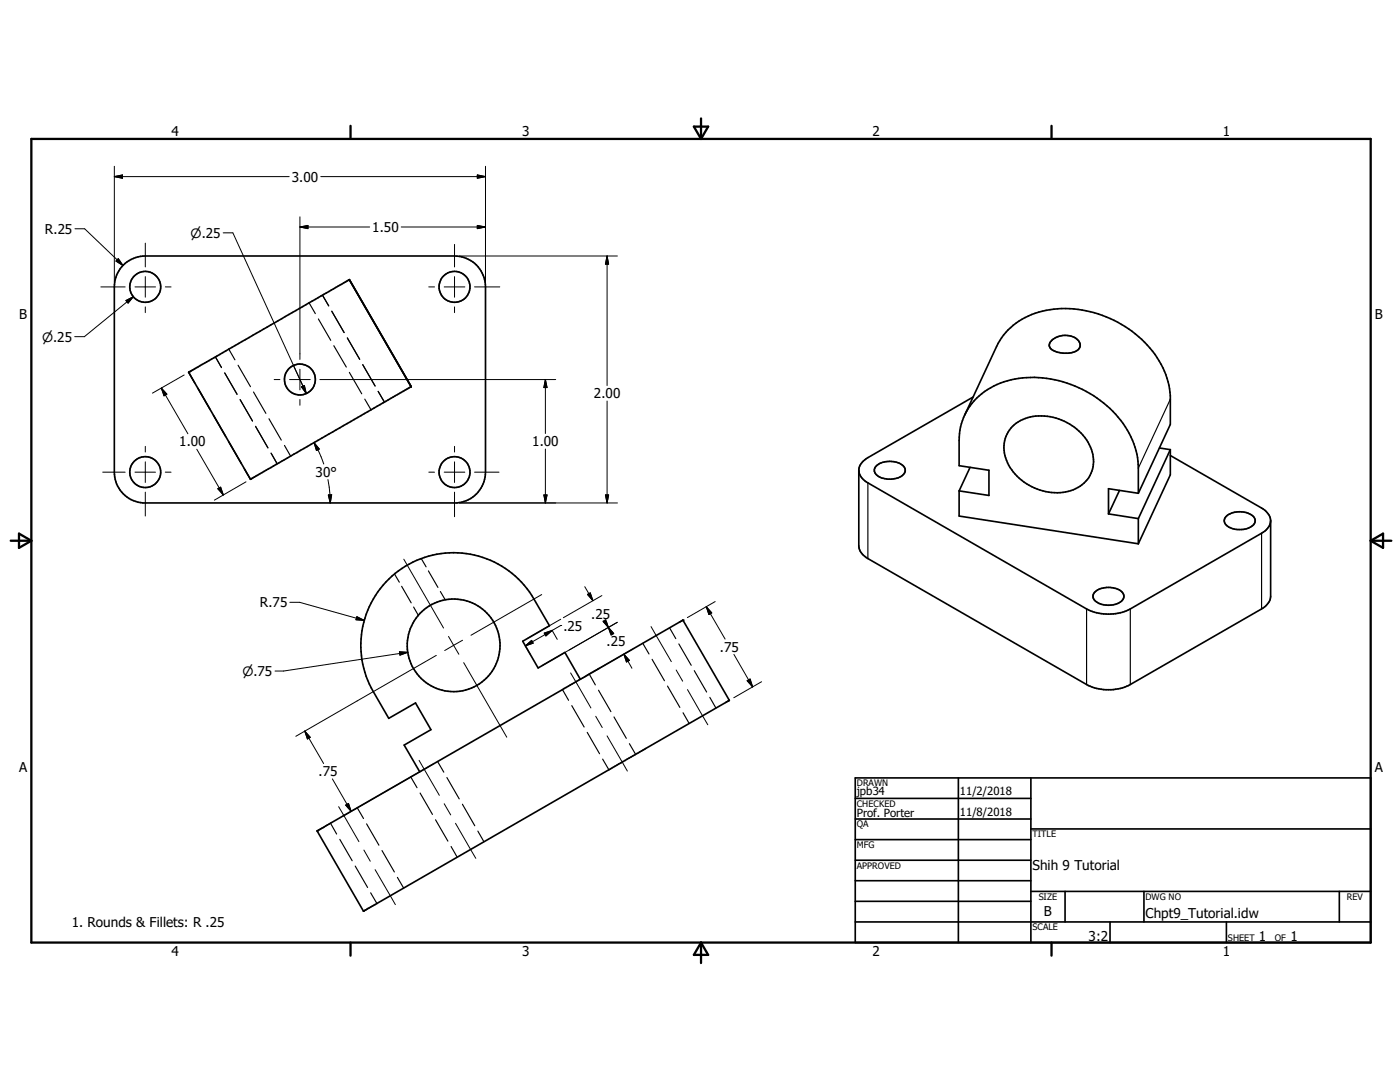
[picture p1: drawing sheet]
<svg xmlns="http://www.w3.org/2000/svg" width="279mm" height="216mm" viewBox="0 0 279 216" stroke-linecap="round" stroke-linejoin="round" font-family="sans-serif">
<g fill="none" stroke="#000" stroke-width=".33">
<path d="M24.6 52.9a6.4 6.4 0 0 1 4.4-1.8h61.7a6.2 6.2 0 0 1 6.2 6.2v36.9a6.2 6.2 0 0 1-5.7 6.2h-62.7a6.2 6.2 0 0 1-5.7-6.2v-36.9a6.1 6.1 0 0 1 1.8-4.4zM37.6 74.3l32.1-18.5 12.4 21.4-32.1 18.4zM194.2 79.2l-21 12.1a3.2 3.2 0 0 0-1.8 2.5M209.9 67.9a3.9 3.9 0 0 1 5.4 .2 1.4 1.4 0 0 1-1 2.2 6 6 0 0 1-3.7-.2 1.22 1.22 0 0 1-1-.7 1.22 1.22 0 0 1 .1-1.3zM50 95.6h.1M171.4 93.8v15.1a3.2 3.2 0 0 0 1.8 2.6l43.6 25.1a9.6 9.6 0 0 0 8.8 0l26.2-15.1a3.2 3.2 0 0 0 1.8-2.5v-15.1M171.4 93.8a3.1 3.1 0 0 0 1.8 2.5l43.6 25.2a9.7 9.7 0 0 0 8.8 0l26.2-15.1a3.1 3.1 0 0 0 1.8-2.5M175 92.9a4.4 4.4 0 0 1 5.5 .3 1.67 1.67 0 0 1-1.6 2.2 3.9 3.9 0 0 1-4.3-1.2l-.1-.6zM191.4 97.9l6 1v-5.1l-6-.9v-5a12.3 12.3 0 0 1 9.7-11.9 22.3 22.3 0 0 1 22.1 7.3 15.9 15.9 0 0 1 4 10.1v5M191.4 97.9v5.1l35.8 5.5M192.5 82.9l6.4-13.8a14.1 14.1 0 0 1 12.2-7.5 22.3 22.3 0 0 1 21 11.8 15.2 15.2 0 0 1 1.5 5.6v5.7l-6.4 13.7M193.6 93.2l-2.2 4.7"/>
<path d="M202.1 85.1a9.3 9.3 0 0 1 10.9-.8 8.9 8.9 0 0 1 5.1 8.8 6.8 6.8 0 0 1-7.1 5.2 10.9 10.9 0 0 1-10.5-7.4 6.1 6.1 0 0 1 1.6-5.8zM223.4 97.9l-2.2 4.6M227.2 98.4l-6-.9v5M231.4 89.4l2.2 .3M233.6 89.7v5l-6.4 13.8M233.6 89.7l-6.4 13.8M233.6 90.9l18.2 10.5a3.2 3.2 0 0 1 1.8 2.5M218.4 118.2a4.4 4.4 0 0 1 5.6 0 1.38 1.38 0 0 1-.9 2.2 4.2 4.2 0 0 1-4.8-.8l-.2-.6zM221.2 102.5l6 1M227.2 103.5v5M244.6 103.1a4.2 4.2 0 0 1 5.7 .2 1.37 1.37 0 0 1-1 2 4.2 4.2 0 0 1-4.8-.8l-.2-.6zM115.8 135.5l-3.1-5.3-5.3 3.1-3.1-5.3 5.4-3.1-3.1-5.4a18.5 18.5 0 0 0-25.3-6.7 18.5 18.5 0 0 0-6.8 25.2l3.1 5.3 5.3-3 3.1 5.3-5.3 3.1 3.1 5.3"/>
<path d="M145.5 139.7v.1M145.5 139.8l-73 42M145.5 139.7l-9.2-16-71 40.9-2 1.2 9.2 16M170.7 159.3h35M170.7 155.2h102.9v32.9h-102.9zM191.3 155.2v32.9M205.7 155.2v32.9M170.7 163.4h35M170.7 167.5h35M170.7 171.6h35M170.7 175.7h35M170.7 179.9h35"/>
<path d="M205.7 165.4h67.9M205.7 177.9h67.9M212.6 177.9v6.1M228.3 177.9v6.1M267.3 177.9v6.1M72.5 181.8h.1M170.7 184h102.9M221.5 184v4.1M244.8 184v4.1"/>
<circle cx="29" cy="57.2" r="3.1"/>
<circle cx="90.7" cy="57.2" r="3.1"/>
<circle cx="59.8" cy="75.7" r="3.1"/>
<circle cx="29" cy="94.2" r="3.1"/>
<circle cx="90.7" cy="94.2" r="3.1"/>
<circle cx="90.5" cy="128.8" r="9.2"/>
</g>
<g fill="#000">
<circle cx="37.6" cy="74.3" r=".17"/>
<circle cx="136.3" cy="123.7" r=".17"/>
<circle cx="63.3" cy="165.8" r=".17"/>
</g>
<g fill="none" stroke="#000" stroke-width=".23">
<path d="M64.4 58.9l1.2 2.1M37.6 74.3l1.3 2.1M39.5 77.5l2.5 4.3M43 71.2l1.2 2.1M44.8 74.4l2.5 4.3M45.7 69.7l1.2 2.1M47.5 72.9l2.5 4.3M47.9 79.7l2.5 4.3M50.6 78.2l2.5 4.3M61.7 60.4l1.2 2.2M63.5 63.6l2.5 4.3M66.2 62.1l2.5 4.3"/>
<path d="M66.6 69l2.5 4.2M69.3 67.4l2.5 4.3M69.7 74.3l2.5 4.3M72.4 72.8l2.5 4.2M72.8 79.6l1.2 2.2M75.5 78.1l1.2 2.1M233.6 79.7l-6.4 13.7M42.6 82.8l2.4 4.3M45.7 88.2l2.4 4.2M48.7 93.5l1.3 2.1M51 85.1l2.5 4.3M53.7 83.6l2.4 4.2"/>
<path d="M54.1 90.4l1.2 2.2M56.8 88.9l1.2 2.1M173.2 96.3v15.2M78.7 114.5l1 1.7M80.2 117l1.9 3.3M84.1 111.5l.9 1.6M85.5 113.9l1.9 3.3M87.9 118l1 1.7M251.8 106.4v15.1M82.5 121.1l1 1.7M112.3 137.6l1.2 2.1M117.6 134.5l1.2 2.2"/>
<path d="M119.5 137.7l2.4 4.3M128.3 128.4l1.2 2.1M130.1 131.6l2.5 4.2M133.2 136.9l2.5 4.3M133.6 125.3l1.3 2.1M135.5 128.5l2.4 4.3M138.6 133.8l2.4 4.3M141.7 139.2l1.2 2.1M216.8 121.5v15.1M225.6 121.5v15.1M82 155l1.2 2.2M83.8 158.2l2.5 4.3"/>
<path d="M87.3 151.9l1.3 2.2M89.2 155.1l2.4 4.3M114.1 140.8l2.5 4.3M117.2 146.1l2.5 4.3M120.3 151.5l1.2 2.1M122.5 143.1l2.5 4.2M125.6 148.4l1.3 2.1M136.3 142.2l1.2 2.2M66 164.3l1.2 2.1M67.8 167.5l2.5 4.3M70.9 172.8l2.5 4.3M71.3 161.2l1.2 2.1"/>
<path d="M73.2 164.4l2.4 4.3M74 178.1l1.2 2.2M76.2 169.7l2.5 4.3M79.3 175.1l1.3 2.1M86.9 163.6l2.5 4.2M90 168.9l1.2 2.1M92.3 160.5l2.5 4.3M95.4 165.8l1.2 2.2"/>
</g>
<g fill="none" stroke="#000" stroke-width=".46">
<path d="M6.3 27.7h267.3v160.4h-267.3zM70 25.1v2.6M138.5 25.3h2.8l-1.4 2.4zM139.9 23.6v4.1M209.9 25.1v2.6M2.1 107.9h4.2M3.8 106.5l2.5 1.4-2.5 1.4zM273.6 107.9h4.1M273.6 107.9l2.4-1.4v2.8zM70 188.1v2.6M139.9 188.1v4.1M139.9 188.1l1.4 2.4h-2.8z"/>
<path d="M209.9 188.1v2.6"/>
</g>
<g fill="none" stroke="#000" stroke-width=".2">
<path d="M22.8 35.2h34.9M22.8 35.2l1.6-.3v.7zM22.8 33.2v23M64 35.2h32.9M95.3 34.9l1.6 .3-1.6 .4zM96.9 33.2v23M15 45.6h1.9l7.6 7.4M20.1 57.3h4.9M23.6 51.6l.9 1.4-1.4-.9zM25.1 60l1.5-.8-1 1.3zM26.6 59.2l-9.8 8h-1.9M26.9 57.3h4.1"/>
<path d="M29 48.5v4.8M29 55.2v4.1M33 57.3h1.1M44.5 46.5h2l14 30.6M59.9 45.3h13.9M59.9 45.3l1.6-.3v.6zM59.9 43.3v28.4M80.1 45.3h16.8M85.6 57.3h1.1M88.6 57.3h4.2M90.7 48.8v4.5M90.7 55.2v4.1"/>
<path d="M91.7 51.1h31.5M94.7 57.3h5M95.3 45l1.6 .3-1.6 .3zM121.2 51.1v25.8M121.2 51.1l.3 1.6h-.7zM29 61.2v1.2M32.2 77.4l5.3 9.1M32.2 77.4l1.1 1.3-.6 .3zM36.8 74.8l-6.4 3.6M54.7 75.7h1.2M57.8 75.7h4.1M58.6 72.9l1.9 4.2"/>
<path d="M59.9 73.7v4.1M59.9 79.7v1.2M60.2 77.2l.5-.3 .4 1.6zM60.5 77.1l.6 1.4M63.8 75.7h47.1M90.7 61.2v1.2M108.8 75.7v10.8M108.8 75.7l.4 1.6h-.7zM20.5 94.2h4.5M26.9 94.2h4.1M29 89.1v1.1M29 92.2v4.1"/>
<path d="M29 98.2v4.8M33 94.2h1.1M39.3 89.6l5.3 9.2M43.5 97.5l.5-.3 .6 1.6zM49.1 96.1l-6.3 3.7M62.7 88.3l1.1 2.1 .8 2.2M62.7 88.3l1 1.3-.5 .3zM65.4 95.7l.5 3.1v1.6M65.5 98.8l.7-.1-.3 1.7zM85.6 94.2h1.1M88.6 94.2h4.2M90.7 89.1v1.1"/>
<path d="M90.7 92.2v4.1M90.7 98.2v4.9M94.7 94.2h4.9M108.5 98.8h.7l-.4 1.6zM108.8 89.6v10.8M120.8 98.8h.7l-.3 1.6zM121.2 80v20.4M80.6 111.6l7.9 13.7M91.7 100.4h31.5M108.1 118.6l-14.1 8.2M116.7 117.1l1.6 2.8M117.2 118.6l.6-.3 .5 1.6z"/>
<path d="M120.1 118.8l-7.7 4.5M57.8 120.2h2l12.9 3.6M71.2 123.1l1.5 .7-1.7-.1zM79.7 130.1l1.7 .1-1.6 .5zM81.4 130.2l-24.8 3.7h-1.7M87.1 130.8l-28.1 16.1M89.5 127l1 1.8M90.5 128.8l-1.8 1M90.5 128.8l1.1 1.7M92.3 127.8l-1.8 1M92.5 132.2l8.6 14.9M104.8 128.8l1.1 1.8"/>
<path d="M104.9 128.9l1.2-1.1 .3 .5zM108.6 126.3l1.6-.5-1.3 1.1zM110.2 125.7l1 1.9M111.9 124.8h.1M111.9 124.8l-7 4.1M111.9 123.6l-6.7 3.8M113.9 134.3l1 1.8M114.9 136l3 5.3M120.4 124.1l2 2.2M120.8 124.1l.6 1.1M121 124.1l.4 1.1M121.4 125.2l.7 1.1"/>
<path d="M121.4 125.2l.4 1.1M123.2 124.2l-14.9 8.6M124.5 130.5l1.6 2.8M124.5 130.5l1.1 1.3-.6 .3zM126.3 129.5l-9.6 5.5M129.9 125l1.1 1.8M130.9 126.8l3.1 5.2M134.9 133.7l1.3 2.2M137.2 137.6l4.1 7M140.9 121l3.8 6.5M140.9 121l1.1 1.3-.5 .3zM142.7 120l-5.5 3.2"/>
<path d="M146.5 130.6l3.7 6.5M149.1 135.8l.6-.3 .5 1.6zM152 136l-5.6 3.2M60.8 145.9l3.8 6.5M60.8 145.9l1.1 1.2-.5 .4zM66.3 155.4l3.8 6.5M83.6 151.7l1.1 1.8M84.6 153.5l-15.9 9.2M84.6 153.4l3.1 5.3M86.4 152.5l-1.7 1M118.9 142.9l1.3 2.3M121.2 146.8l4 7.1"/>
<path d="M67.6 161l1 1.7M68.6 162.8l-.3 .1M68.6 162.7l3 5.2M69 160.7l.5-.4 .6 1.6zM72.6 169.6l1.3 2.3M74.9 173.5l4 7M88.6 160.4l1.3 2.2M90.9 164.3l4.1 7"/>
</g>
<g fill="#000" stroke="#000" stroke-width=".2">
<path d="M22.8 35.2l1.6-.3v.7zM95.3 34.9l1.6 .3-1.6 .4zM23.6 51.6l.9 1.4-1.4-.9zM59.9 45.3l1.6-.3v.6zM95.3 45l1.6 .3-1.6 .3zM121.2 51.1l.3 1.6h-.7zM25.1 60l1.5-.8-1 1.3zM32.2 77.4l1.1 1.3-.6 .3zM60.2 77.2l.5-.3 .4 1.6zM108.8 75.7l.4 1.6h-.7zM43.5 97.5l.5-.3 .6 1.6zM62.7 88.3l1 1.3-.5 .3z"/>
<path d="M65.5 98.8l.7-.1-.3 1.7zM108.5 98.8h.7l-.4 1.6zM120.8 98.8h.7l-.3 1.6zM117.2 118.6l.6-.3 .5 1.6zM71.2 123.1l1.5 .7-1.7-.1zM79.7 130.1l1.7 .1-1.6 .5zM104.9 128.9l1.2-1.1 .3 .5zM108.6 126.3l1.6-.5-1.3 1.1zM120.3 124l.6-.4 .5 1.6zM121.4 125.2l1.1 1.2-.6 .4zM124.5 130.5l1.1 1.3-.6 .3zM140.9 121l1.1 1.3-.5 .3z"/>
<path d="M149.1 135.8l.6-.3 .5 1.6zM60.8 145.9l1.1 1.2-.5 .4zM69 160.7l.5-.4 .6 1.6z"/>
</g>
<g font-size="2.7">
<text x="34.2" y="27.1">4</text>
<text x="104.2" y="27.1">3</text>
<text x="174.1" y="27.1">2</text>
<text x="244" y="27.1">1</text>
<text x="58.3" y="36.2">3.00</text>
<text x="9" y="46.7">R.25</text>
<text x="74.3" y="46.3">1.50</text>
<text x="3.8" y="63.7">B</text>
<text x="274.4" y="63.7">B</text>
<text x="118.5" y="79.5">2.00</text>
<text x="35.8" y="89.1">1.00</text>
<text x="106.2" y="89">1.00</text>
<text x="63" y="95.1">30°</text>
<text x="51.9" y="121.2">R.75</text>
<text x="112.4" y="125.8">.25</text>
<text x="118" y="123.5">.25</text>
<text x="121.1" y="128.9">.25</text>
<text x="143.7" y="130">.75</text>
<text x="3.8" y="154">A</text>
<text x="63.6" y="154.9">.75</text>
<text x="274.4" y="154">A</text>
<text x="206.1" y="173.6">Shih 9 Tutorial</text>
<text x="14.3" y="185">1. Rounds &amp; Fillets: R .25</text>
<text x="208.3" y="182.7">B</text>
<text x="228.6" y="183.1">Chpt9_Tutorial.idw</text>
<text x="34.2" y="190.7">4</text>
<text x="104.2" y="190.7">3</text>
<text x="174.1" y="190.7">2</text>
<text x="217.3" y="187.7">3:2</text>
<text x="244" y="190.7">1</text>
<text x="251.2" y="187.7">1</text>
<text x="257.5" y="187.7">1</text>
</g>
<g font-size="2.6">
<text x="38" y="47.4">n.25</text>
<text x="8.4" y="68.2">n.25</text>
<text x="48.4" y="134.8">n.75</text>
</g>
<g font-size="2.3">
<text x="171" y="158.5">jpb34</text>
<text x="191.6" y="158.6">11/2/2018</text>
<text x="171" y="163">Prof. Porter</text>
<text x="191.6" y="162.7">11/8/2018</text>
</g>
<g font-size="1.8">
<text x="171" y="156.8">DRAWN</text>
<text x="171" y="160.9">CHECKED</text>
<text x="171" y="165.1">QA</text>
<text x="206.1" y="167">TITLE</text>
<text x="171" y="169.2">MFG</text>
<text x="171" y="173.3">APPROVED</text>
<text x="207.3" y="179.5">SIZE</text>
<text x="228.6" y="179.5">DWG NO</text>
<text x="268.8" y="179.5">REV</text>
<text x="206.1" y="185.6">SCALE</text>
<text x="245.1" y="187.7">SHEET</text>
<text x="254.4" y="187.7">OF</text>
</g>
</svg>
